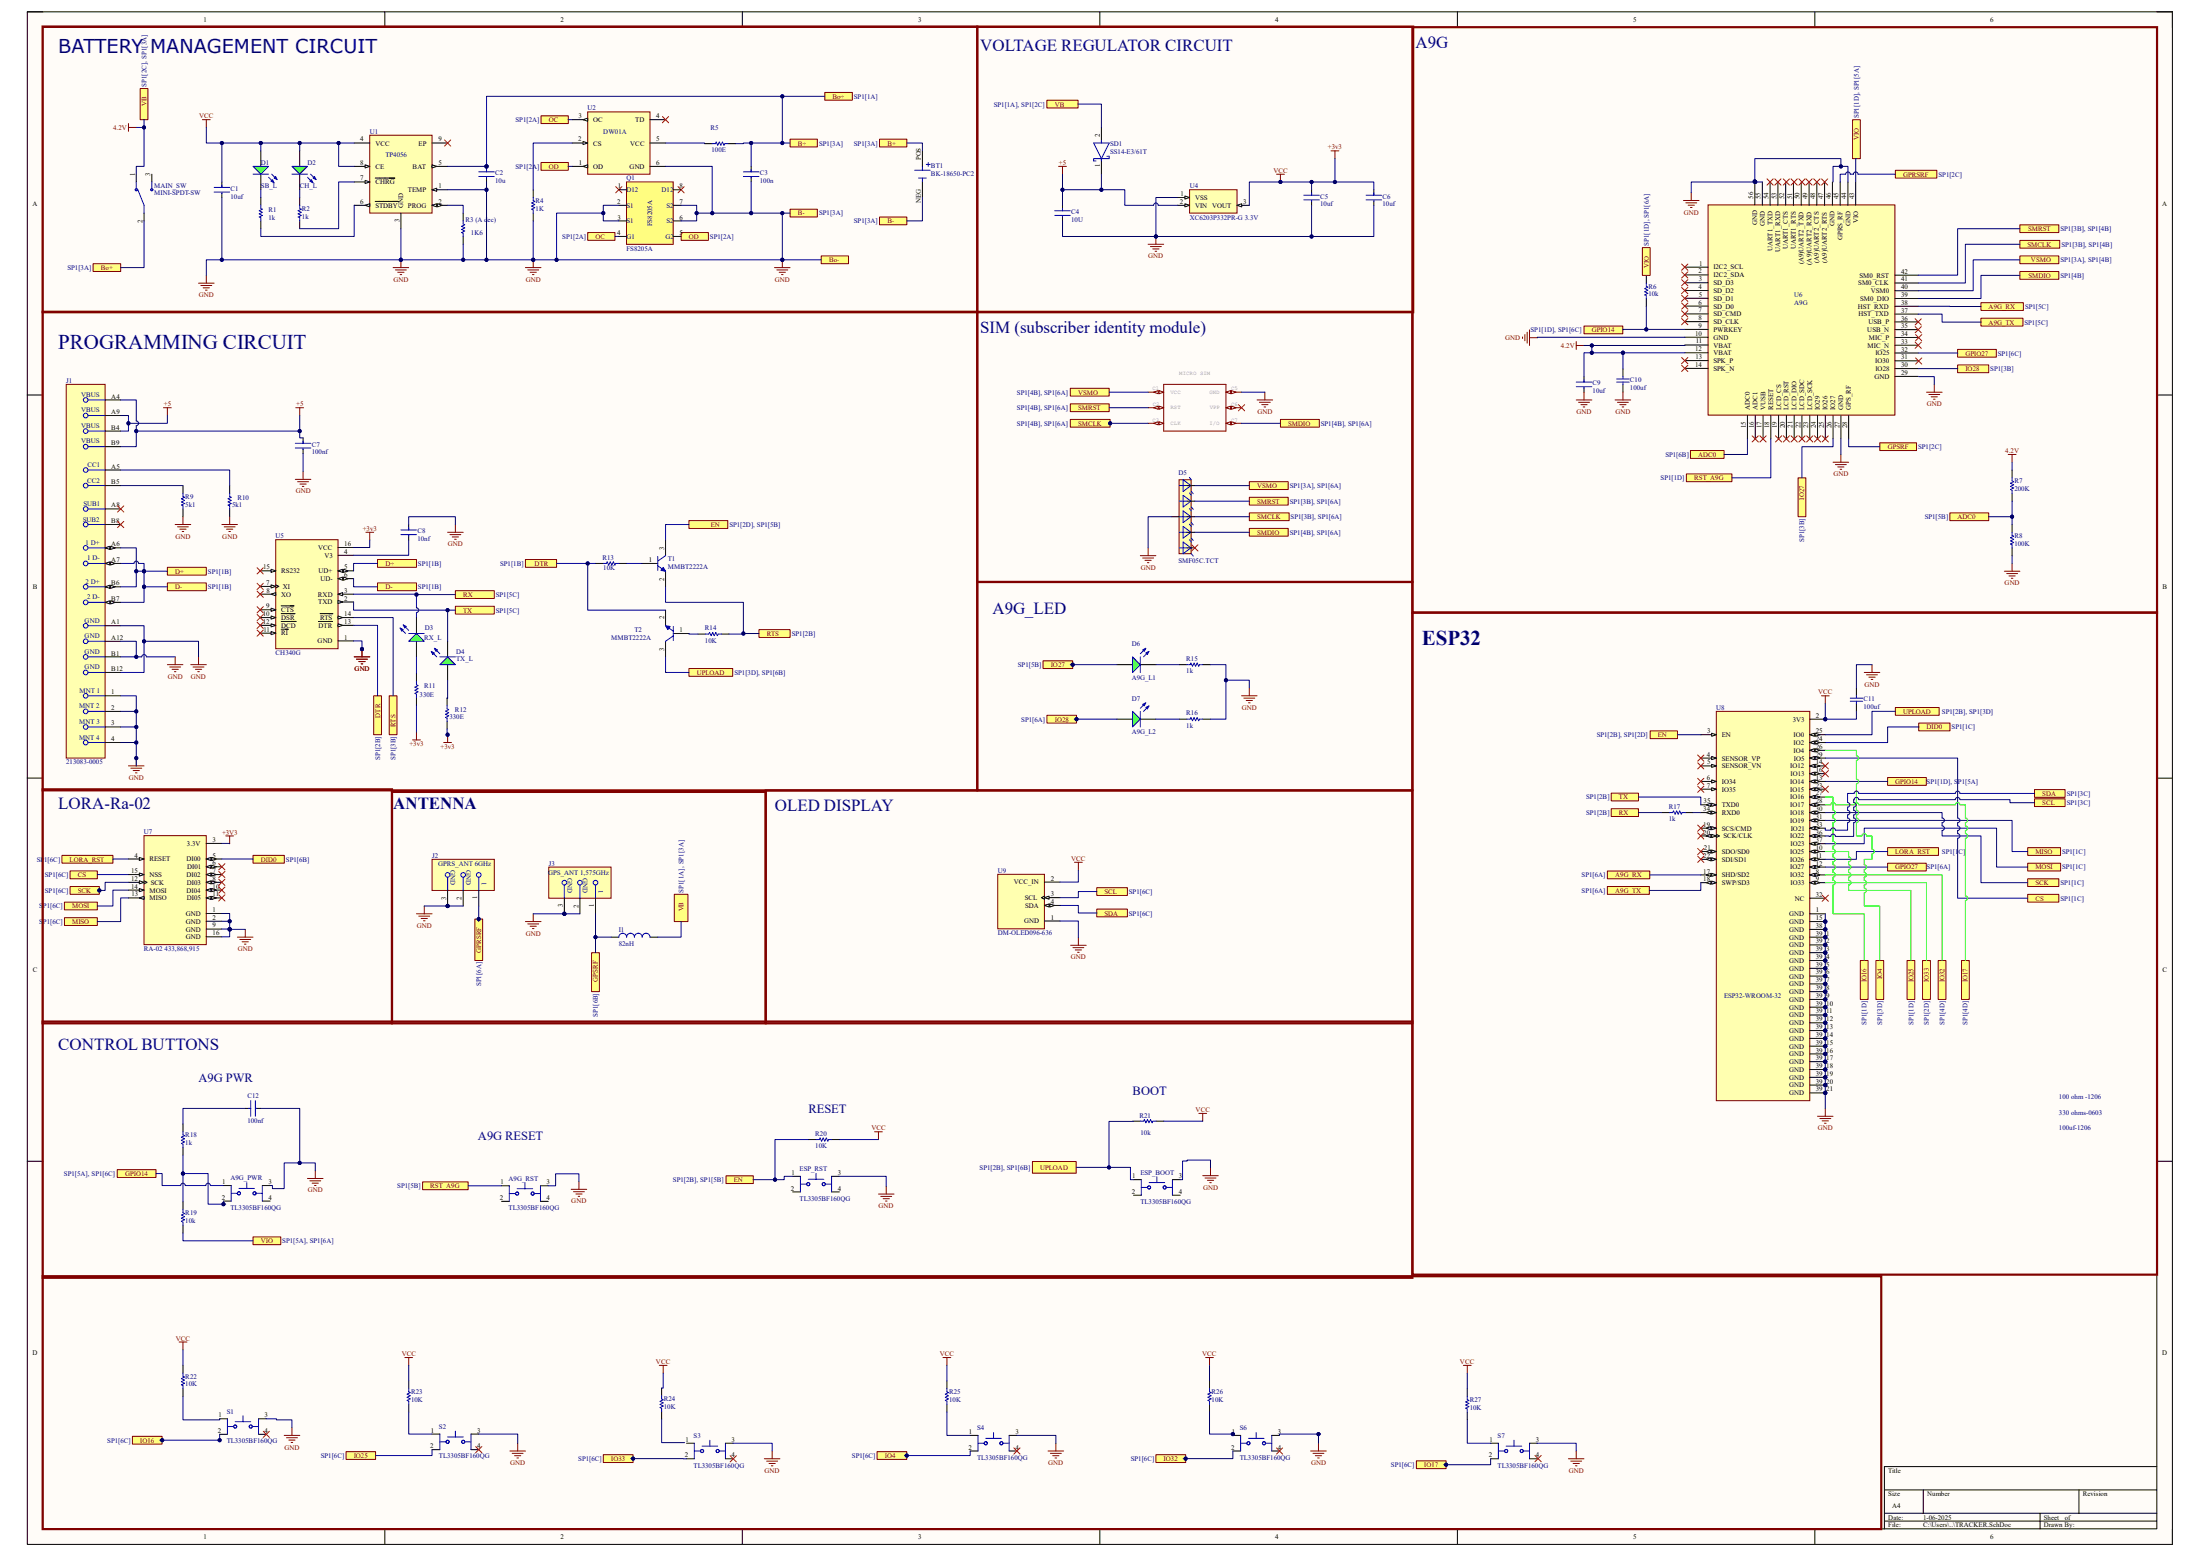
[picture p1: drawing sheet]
# Altium schematic sheet TRACKER.SchDoc
size 699 x 500 mm; SheetNumber: 1; SheetTotal: 1

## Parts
A9G_PWR  TL3305BF160QG  [SW_TL3305BF160QG]
A9G_RST  TL3305BF160QG  [SW_TL3305BF160QG]
BT1  BK-18650-PC2  [BAT_BK-18650-PC2]
C1  10uf  [FP-0805-L_2_01_0_2-W_1_25-MFG]
C2  10u  [FP-0805-L_2_01_0_2-W_1_25-MFG]
C3  100n  [FP-0805-L_2_01_0_2-W_1_25-MFG]
C4  10U  [FP-0805-L_2_01_0_2-W_1_25-MFG]
C5  10uf  [FP-0805-L_2_01_0_2-W_1_25-MFG]
C6  10uf  [FP-0805-L_2_01_0_2-W_1_25-MFG]
C7  100nf  [FP-0805-L_2_01_0_2-W_1_25-MFG]
C8  10nf  [FP-0805-L_2_01_0_2-W_1_25-MFG]
C9  10uf  [FP-0805-L_2_01_0_2-W_1_25-MFG]
C10  100uf  [AVX-1206-2_L]
C11  100uf  [AVX-1206-2_L]
C12  100nf  [FP-0805-L_2_01_0_2-W_1_25-MFG]
D1  SB_L  [WL-SMCW_0805_150080xx75000]
D2  CH_L  [WL-SMCW_0805_150080xx75000]
D3  RX_L  [WL-SMCW_0805_150080xx75000]
D4  TX_L  [WL-SMCW_0805_150080xx75000]
D5  SMF05C.TCT  [SC70-6]
D6  A9G_L1  [WL-SMCW_0805_150080xx75000]
D7  A9G_L2  [WL-SMCW_0805_150080xx75000]
ESP_BOOT  TL3305BF160QG  [SW_TL3305BF160QG]
ESP_RST  TL3305BF160QG  [SW_TL3305BF160QG]
I1  82nH  [INDC1608X90X30LL10T20]
J1  213083-0005  [FP-2130830005-MFG]
J2  GPRS_ANT 6GHz  [FP-U_FL-R-SMT-1_80-MFG]
J3  GPS_ANT 1,575GHz  [FP-U_FL-R-SMT-1_80-MFG]
MAIN_SW  MINI-SPDT-SW  [SW_MINI-SPDT-SW]
MICRO_SIM  6 Pin Micro SIM Holder - This is Micro SIM Card Holder â€“ SMD Type with standard interface of 6 pins. The interface for sim card is a spring loaded push type. In this interface, pushing the sim card removes or inserts it.    Buy Link  [MICRO-SIM_SIM_MICRO]  (value not drawn)
Q1  FS8205A  [SOP65P640X120-8N]
R1  1k  [RESC2013X50X30LL20T20]
R2  1k  [RESC2013X50X30LL20T20]
R3_(A_dec)  1K6  [RESC2013X50X30LL20T20]
R4  1K  [RESC2013X50X30LL20T20]
R5  100E  [RESC2013X50X30LL20T20]
R6  10k  [RESC2013X50X30LL20T20]
R7  200K  [RESC2013X50X30LL20T20]
R8  100K  [RESC2013X50X30LL20T20]
R9  5k1  [RESC2013X50X30LL20T20]
R10  5k1  [RESC2013X50X30LL20T20]
R11  330E  [RESC2013X50X30LL20T20]
R12  330E  [RESC2013X50X30LL20T20]
R13  10K  [RESC2013X50X30LL20T20]
R14  10K  [RESC2013X50X30LL20T20]
R15  1k  [RESC2013X50X30LL20T20]
R16  1k  [RESC2013X50X30LL20T20]
R17  1k  [RESC2013X50X30LL20T20]
R18  1k  [RESC2013X50X30LL20T20]
R19  10k  [RESC2013X50X30LL20T20]
R20  10K  [RESC2013X50X30LL20T20]
R21  10k  [RESC2013X50X30LL20T20]
R22  10K  [RESC2013X50X30LL20T20]
R23  10K  [RESC2013X50X30LL20T20]
R24  10K  [RESC2013X50X30LL20T20]
R25  10K  [RESC2013X50X30LL20T20]
R26  10K  [RESC2013X50X30LL20T20]
R27  10K  [RESC2013X50X30LL20T20]
S1  TL3305BF160QG  [SW_TL3305BF160QG]
S2  TL3305BF160QG  [SW_TL3305BF160QG]
S3  TL3305BF160QG  [SW_TL3305BF160QG]
S4  TL3305BF160QG  [SW_TL3305BF160QG]
S6  TL3305BF160QG  [SW_TL3305BF160QG]
S7  TL3305BF160QG  [SW_TL3305BF160QG]
SD1  SS14-E3/61T  [FP-95400-MFG]
T1  MMBT2222A  [INF-SOT23_M]
T2  MMBT2222A  [INF-SOT23_M]
U1  TP4056  [SOP127P600X175-9N]
U2  DW01A  [SOT95P280X145-6N]
U4  XC6203P332PR-G 3.3V  [SOT89-150P410X150-3N]
U5  CH340G  [SOIC127P600X180-16N]
U6  A9G  [A9G]
U7  RA-02 433,868,915  [RA-02]
U8  ESP32-WROOM-32  [MODULE_ESP32-WROOM-32]
U9  DM-OLED096-636  [MODULE_DM-OLED096-636]

## Blocks framed on the sheet
BATTERY MANAGEMENT CIRCUIT: BT1 C1-C3 D1 D2 MAIN_SW Q1 R1 R2 R3_(A_dec) R4 R5 U1 U2
VOLTAGE REGULATOR CIRCUIT: C4-C6 SD1 U4
A9G: C9 C10 R6-R8 U6
PROGRAMMING CIRCUIT: C7 C8 D3 D4 J1 R9-R14 T1 T2 U5
SIM (subscriber identity module): D5 MICRO_SIM
A9G_LED: D6 D7 R15 R16
ESP32: C11 R17 U8
LORA-Ra-02: U7
ANTENNA: I1 J2 J3
OLED DISPLAY: U9
CONTROL BUTTONS: A9G_PWR A9G_RST C12 ESP_BOOT ESP_RST R18-R21

## Ports
A9G_RX (see SP1[5C]), A9G_RX (see SP1[6A]), A9G_TX (see SP1[5C]), A9G_TX (see SP1[6A]), ADC0 (see SP1[5B]), ADC0 (see SP1[6B]), B+ (see SP1[3A]), B- (see SP1[3A]), Bo+ (see SP1[1A]), Bo+ (see SP1[3A]), Bo-, CS (see SP1[1C]), CS (see SP1[6C]), D+ (see SP1[1B]), D- (see SP1[1B]), DID0 (see SP1[1C]), DID0 (see SP1[6B]), DTR (see SP1[1B]), DTR (see SP1[2B]), EN (see SP1[2B], SP1[2D]), EN (see SP1[2B], SP1[5B]), EN (see SP1[2D], SP1[5B]), GPIO14 (see SP1[1D], SP1[5A]), GPIO14 (see SP1[1D], SP1[6C]), GPIO14 (see SP1[5A], SP1[6C]), GPIO27 (see SP1[6A]), GPIO27 (see SP1[6C]), GPRSRF (see SP1[2C]), GPRSRF (see SP1[6A]), GPSRF (see SP1[2C]), GPSRF (see SP1[6B]), IO4 (see SP1[3D]), IO4 (see SP1[6C]), IO16 (see SP1[1D]), IO16 (see SP1[6C]), IO17 (see SP1[4D]), IO17 (see SP1[6C]), IO25 (see SP1[1D]), IO25 (see SP1[6C]), IO27 (see SP1[3B]), IO27 (see SP1[5B]), IO28 (see SP1[3B]), IO28 (see SP1[6A]), IO32 (see SP1[4D]), IO32 (see SP1[6C]), IO33 (see SP1[2D]), IO33 (see SP1[6C]), LORA_RST (see SP1[1C]), LORA_RST (see SP1[6C]), MISO (see SP1[1C]), MISO (see SP1[6C]), MOSI (see SP1[1C]), MOSI (see SP1[6C]), OC (see SP1[2A]), OD (see SP1[2A]), RST_A9G (see SP1[1D]), RST_A9G (see SP1[5B]), RTS (see SP1[2B]), RTS (see SP1[3B]), RX (see SP1[2B]), RX (see SP1[5C]), SCK (see SP1[1C]), SCK (see SP1[6C]), SCL (see SP1[3C]), SCL (see SP1[6C]), SDA (see SP1[3C]), SDA (see SP1[6C]), SMCLK (see SP1[3B], SP1[4B]), SMCLK (see SP1[3B], SP1[6A]), SMCLK (see SP1[4B], SP1[6A]), SMDIO (see SP1[4B]), SMDIO (see SP1[4B], SP1[6A]), SMRST (see SP1[3B], SP1[4B]), SMRST (see SP1[3B], SP1[6A]), SMRST (see SP1[4B], SP1[6A]), TX (see SP1[2B]), TX (see SP1[5C]), UPLOAD (see SP1[2B], SP1[3D]), UPLOAD (see SP1[2B], SP1[6B]), UPLOAD (see SP1[3D], SP1[6B]), VB (see SP1[1A], SP1[2C]), VB (see SP1[1A], SP1[3A]), VB (see SP1[2C], SP1[3A]), VIO (see SP1[1D], SP1[5A]), VIO (see SP1[1D], SP1[6A]), VIO (see SP1[5A], SP1[6A]), VSMO (see SP1[3A], SP1[4B]), VSMO (see SP1[3A], SP1[6A]), VSMO (see SP1[4B], SP1[6A])

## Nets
4.2V: C9.1 C10.1 I1.2 MAIN_SW.1 R7.2 SD1.2(A) U6.12(VBAT) ; port VB
+3v3: C1.1 C5.1 C6.1 C11.1 D1.2(A) D2.2(A) R11.1 R12.1 R20.1 R21.1 R22.1 R23.1 R24.1 R25.1 R26.1 R27.1 U1.4(VCC) U1.8(CE) U4.3(VOUT) U5.16(VCC) U7.3(3.3V) U8.2(3V3) U9.2(VCC_IN)  [also labelled VCC]
+5: C4.1 C7.1 J1.A4(VBUS) J1.A9(VBUS) J1.B4(VBUS) J1.B9(VBUS) SD1.1(C) U4.2(VIN)
GND: A9G_PWR.3 A9G_RST.3 BT1.NEG C1.2 C2.2 C3.2 C4.2 C5.2 C6.2 C7.2 C8.1 C9.2 C10.2 C11.2 C12.2 D5.2(A) ESP_BOOT.3 ESP_RST.3 J1.1(MNT_1) J1.2(MNT_2) J1.3(MNT_3) J1.4(MNT_4) J1.A1(GND) J1.A12(GND) J1.B1(GND) J1.B12(GND) J2.2(GND) J2.3(GND) J3.2(GND) J3.3(GND) MICRO_SIM.C5(GND) Q1.2(S1) Q1.3(S1) Q1.6(S2) Q1.7(S2) R3_(A_dec).1 R4.1 R8.1 R9.1 R10.1 R15.2 R16.2 S1.3 S2.3 S3.3 S4.3 S6.3 S7.3 U1.1(TEMP) U1.3(GND) U2.6(GND) U4.1(VSS) U5.1(GND) U6.10(GND) U6.27(GND) U6.44(GND) U6.55(GND) U6.56(GND) U7.1(GND) U7.2(GND) U7.9(GND) U7.16(GND) U8.1(GND) U8.15(GND) U8.38(GND) U8.39_1(GND) U8.39_2(GND) U8.39_3(GND) U8.39_4(GND) U8.39_5(GND) U8.39_6(GND) U8.39_7(GND) U8.39_8(GND) U8.39_9(GND) U8.39_10(GND) U8.39_11(GND) U8.39_12(GND) U8.39_13(GND) U8.39_14(GND) U8.39_15(GND) U8.39_16(GND) U8.39_17(GND) U8.39_18(GND) U8.39_19(GND) U8.39_20(GND) U8.39_21(GND) U9.1(GND) ; port Bo-, port B-
A9G_RX: U6.38(HST_RXD) U8.17(SHD/SD2) ; port A9G_RX
A9G_TX: U6.37(HST_TXD) U8.18(SWP/SD3) ; port A9G_TX
ADC0: R7.1 R8.2 U6.15(ADC0) ; port ADC0
B+: BT1.POS C2.1 C3.1 MAIN_SW.2 R5.1 U1.5(BAT) ; port B+, port Bo+
CS: U7.15(NSS) U8.29(IO5) ; port CS
D+: J1.A6(1_D+) J1.A7(1_D-) J1.B6(2_D+) J1.B7(2_D-) U5.5(UD+) U5.6(UD-) ; port D+, port D-
DID0: U7.5(DI00) U8.24(IO2) ; port DID0
DTR: R13.1 T2.2(E) U5.13(~{DTR}) ; port DTR
EN: ESP_RST.1 R20.2 T1.3(C) U8.3(EN) ; port EN
GPIO14: A9G_PWR.1 R6.1 U6.9(PWRKEY) U8.13(IO14) ; port GPIO14
GPIO27: U6.32(IO25) U8.12(IO27) ; port GPIO27
GPRSRF: J2.1 U6.45(GPRS_RF) ; port GPRSRF
GPSRF: I1.1 J3.1 U6.28(GPS_RF) ; port GPSRF
IO4: S4.2 U8.26(IO4) ; port IO4
IO16: S1.2 U8.27(IO16) ; port IO16
IO17: S7.2 U8.28(IO17) ; port IO17
IO25: S2.2 U8.10(IO25) ; port IO25
IO27: D6.2(A) U6.26(IO27) ; port IO27
IO28: D7.2(A) U6.30(IO28) ; port IO28
IO32: S6.2 U8.8(IO32) ; port IO32
IO33: S3.2 U8.9(IO33) ; port IO33
LORA_RST: U7.4(RESET) U8.11(IO26) ; port LORA_RST
MISO: U7.13(MISO) U8.31(IO19) ; port MISO
MOSI: U7.14(MOSI) U8.37(IO23) ; port MOSI
OC: Q1.4(G1) U2.3(OC) ; port OC
OD: Q1.5(G2) U2.1(OD) ; port OD
RST_A9G: A9G_RST.1 U6.18(RESET) ; port RST_A9G
RTS: R14.2 T1.2(E) U5.14(~{RTS}) ; port RTS
RX: D3.1(K) R17.1 U5.3(RXD) ; port RX
SCK: U7.12(SCK) U8.30(IO18) ; port SCK
SCL: U8.36(IO22) U9.3(SCL) ; port SCL
SDA: U8.33(IO21) U9.4(SDA) ; port SDA
SMCLK: D5.4(C3) MICRO_SIM.C3(CLK) U6.41(SM0_CLK) ; port SMCLK
SMDIO: D5.5(C4) MICRO_SIM.C7(I/O) U6.39(SM0_DIO) ; port SMDIO
SMRST: D5.3(C2) MICRO_SIM.C2(RST) U6.42(SM0_RST) ; port SMRST
TX: D4.1(K) U5.2(TXD) U8.35(TXD0) ; port TX
UPLOAD: ESP_BOOT.1 R21.2 T2.3(C) U8.25(IO0) ; port UPLOAD
VIO: R6.2 R19.1 U6.43(VIO) ; port VIO
VSMO: D5.1(C1) MICRO_SIM.C1(VCC) U6.40(VSM0) ; port VSMO
NetA9G_PWR_2: A9G_PWR.2 R18.1 R19.2
NetC8_2: C8.2 U5.4(V3)
NetC12_1: C12.1 R18.2
NetD1_1: D1.1(K) R1.2
NetD2_1: D2.1(K) R2.2
NetD3_2: D3.2(A) R11.2
NetD4_2: D4.2(A) R12.2
NetD6_1: D6.1(K) R15.1
NetD7_1: D7.1(K) R16.1
NetJ1_A5: J1.A5(CC1) R10.2
NetJ1_B5: J1.B5(CC2) R9.2
NetR1_1: R1.1 U1.6(~{STDBY})
NetR2_1: R2.1 U1.7(~{CHRG})
NetR3_(A_dec)_2: R3_(A_dec).2 U1.2(PROG)
NetR4_2: R4.2 U2.2(CS)
NetR5_2: R5.2 U2.5(VCC)
NetR13_2: R13.2 T1.1(B)
NetR14_1: R14.1 T2.1(B)
NetR17_2: R17.2 U8.34(RXD0)
NetR22_2: R22.2 S1.1
NetR23_2: R23.2 S2.1
NetR25_2: R25.2 S4.1
NetR26_2: R26.2 S6.1
NetR27_2: R27.2 S7.1

Not connected (* = marked no-connect by the designer): A9G_PWR 4; A9G_RST 2 4; D5 6(C5)*; ESP_BOOT 2 4; ESP_RST 2 4; J1 A8(SUB1)* B8(SUB2)*; MAIN_SW 3; MICRO_SIM C6(VPP)*; Q1 1(D12)* 8(D12)*; R24 2; S1 4*; S2 4*; S3 1 4*; S4 4*; S6 4*; S7 4; U1 9(EP)*; U2 4(TD)*; U5 7(XI)* 8(XO)* 9(~{CTS})* 10(~{DSR})* 11(~{RI})* 12(~{DCD})* 15(RS232)*; U6 1(I2C2_SCL)* 2(I2C2_SDA)* 3(SD_D3)* 4(SD_D2)* 5(SD_D1)* 6(SD_D0)* 7(SD_CMD)* 8(SD_CLK)* 11(VBAT) 13(SPK_P)* 14(SPK_N)* 16(ADC1)* 17(VUSB)* 19(LCD_CS)* 20(LCD_RST)* 21(LCD_DIO)* 22(LCD_SDC)* 23(LCD_SCK)* 24(IO29)* 25(IO26)* 29(GND) 31(IO30) 33(MIC_N)* 34(MIC_P) 35(USB_N)* 36(USB_P)* 46(GND) 47((A9)UART2_RTS)* 48((A9)UART2_CTS)* 49((A9)UART2_RXD)* 50((A9)UART2_TXD) 51(UART1_RTS) 52(UART1_CTS) 53(UART1_RXD)* 54(UART1_TXD)*; U7 6(DI01)* 7(DI02)* 8(DI03)* 10(DI04)* 11(DI05)*; U8 4(SENSOR_VP)* 5(SENSOR_VN)* 6(IO34)* 7(IO35)* 14(IO12)* 16(IO13)* 19(SCS/CMD)* 20(SCK/CLK)* 21(SDO/SD0)* 22(SDI/SD1)* 23(IO15)* 32(NC)*

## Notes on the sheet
- (near C12) A9G PWR
- (near R20) RESET
- (near R21) BOOT
- 100 ohm -1206
- 330 ohms-0603
- 100uf-1206
- A9G RESET
